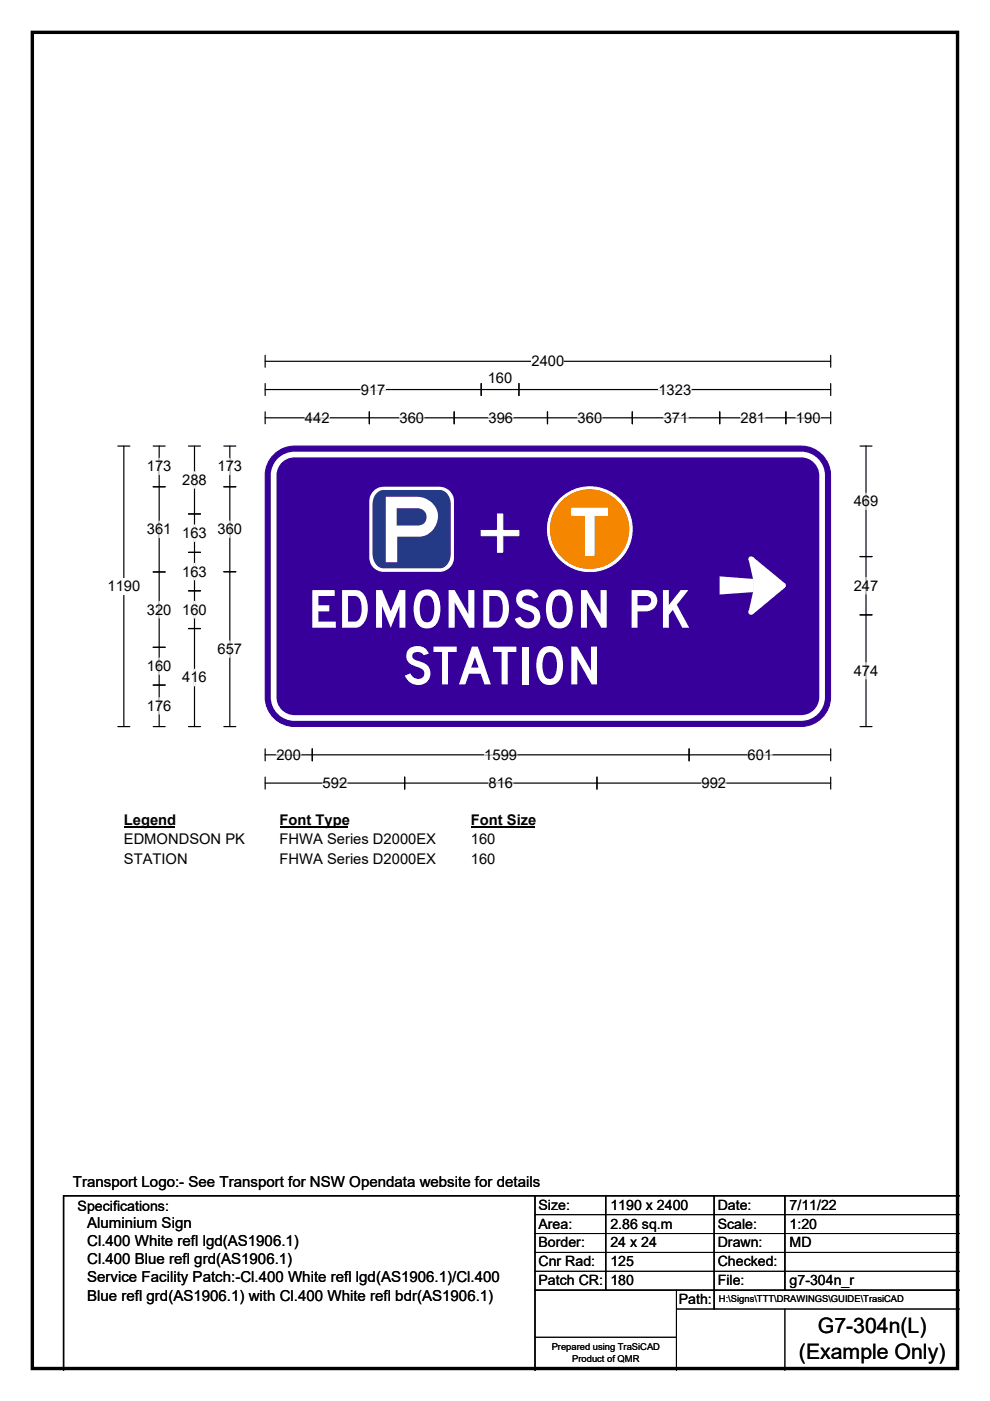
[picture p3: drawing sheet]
<svg xmlns="http://www.w3.org/2000/svg" width="210mm" height="297mm" viewBox="0 0 210 297" stroke-linecap="round" stroke-linejoin="round" font-family="sans-serif">
<path d="M6.9 6.9h196.2v283.3h-196.2z" fill="none" stroke="#000" stroke-width=".72"/>
<path d="M56.2 76.6h120M56.2 75.3v2.6M176.2 75.3v2.6" fill="none" stroke="#000" stroke-width=".25"/>
<path d="M112.7 74.9h7v3.5h-7z" fill="#fff"/>
<g fill="none" stroke="#000" stroke-width=".25">
<path d="M25 94.6h2.5M26.3 94.6v59.5M56.2 82.6h120M56.2 81.3v2.6M56.2 87.3v2.6M56.2 88.6h120M78.3 87.3v2.6M96.3 87.3v2.6M102.1 81.3v2.6M110.1 81.3v2.6M116.1 87.3v2.6M134.1 87.3v2.6"/>
<path d="M152.7 87.3v2.6M166.7 87.3v2.6M176.2 81.3v2.6M176.2 87.3v2.6M25 154.1h2.5M56.2 158.8v2.5M66.2 158.8v2.5M146.2 158.8v2.5M176.2 158.8v2.5M56.2 164.8v2.5M56.2 160h120M56.2 166h120"/>
<path d="M85.8 164.8v2.5M126.6 164.8v2.5M176.2 164.8v2.5"/>
</g>
<g fill="none" stroke="#fff" stroke-width=".25">
<path d="M64.7 88.6h5.2M76.5 82.6h5.2M84.7 88.6h5.2M103.6 88.6h5.2M122.5 88.6h5.2M139.7 82.6h6.9M140.8 88.6h5.2M157.1 88.6h5.2M168.8 88.6h5.2M58.6 160h5.2M68.4 166h5.2M102.7 160h7"/>
<path d="M103.6 166h5.2M148.8 166h5.2M158.6 160h5.2"/>
</g>
<path d="M22.8 122.6h6.9v3.5h-6.9z" fill="#fff"/>
<g fill="none" stroke="#000" stroke-width=".25">
<path d="M32.5 94.6h2.5M33.8 94.6v59.5M40 94.6h2.5M41.3 94.6v59.5M47.5 94.6h2.5M48.7 94.6v59.5M182.4 94.6h2.6M183.7 94.6v59.5M32.5 103.2h2.5M40 109h2.5M40 117.1h2.5M47.5 103.2h2.5"/>
<path d="M182.4 118h2.6M32.5 121.3h2.5M32.5 137.2h2.5M40 125.3h2.5M40 133.3h2.5M47.5 121.2h2.5M182.4 130.4h2.6M32.5 145.2h2.5M32.5 154.1h2.5M40 154.1h2.5M47.5 154.1h2.5M182.4 154.1h2.6"/>
</g>
<g fill="none" stroke="#fff" stroke-width=".25">
<path d="M33.8 97.2v3.4M48.7 97.2v3.4M33.8 110.5v3.5M41.3 100v3.5M41.3 111.3v3.5M41.3 119.4v3.5M48.7 110.5v3.5M183.7 104.5v3.5M33.8 127.5v3.5M33.8 139.5v3.5M41.3 127.5v3.5M48.7 135.9v3.5"/>
<path d="M183.7 122.4v3.5M33.8 147.9v3.5M41.3 141.9v3.5M183.7 140.5v3.5"/>
</g>
<path d="M26.3 172h10.7v3.5h-10.7z" fill="#fff"/>
<path d="M26.3 175.3h10.7" fill="none" stroke="#000" stroke-width=".32"/>
<path d="M59.3 172h14.4v3.5h-14.4z" fill="#fff"/>
<path d="M59.3 175.3h14.4" fill="none" stroke="#000" stroke-width=".32"/>
<path d="M99.9 172h13.4v3.5h-13.4z" fill="#fff"/>
<path d="M99.9 175.3h13.4" fill="none" stroke="#000" stroke-width=".32"/>
<g fill="#fff">
<path d="M26.3 176.2h25.5v3.5h-25.5z"/>
<path d="M59.3 176.2h33.1v3.5h-33.1z"/>
<path d="M99.9 176.2h5.2v3.5h-5.2z"/>
<path d="M26.3 180.4h13.5v3.5h-13.5z"/>
<path d="M59.3 180.4h33.1v3.5h-33.1z"/>
<path d="M99.9 180.4h5.2v3.5h-5.2z"/>
</g>
<path d="M58.1 96.4a6.2 6.2 0 0 1 4.4-1.8h107.4a6.2 6.2 0 0 1 6.3 6.2v47a6.3 6.3 0 0 1-6.3 6.2h-107.4a6.3 6.3 0 0 1-6.3-6.2v-47a6.2 6.2 0 0 1 1.9-4.4z" fill-rule="evenodd" fill="#37009b" stroke="#37009b" stroke-width=".21"/>
<path d="M59.6 97.4a4.4 4.4 0 0 1 2.9-1h107.4a4.4 4.4 0 0 1 4.5 4.4v47a4.4 4.4 0 0 1-4.5 4.4h-107.4a4.4 4.4 0 0 1-4.5-4.4v-47a4.4 4.4 0 0 1 1.6-3.4z" fill="none" stroke="#fff" stroke-width="1.2"/>
<g fill="#fff">
<path d="M152.6 122.2l7.1 .5v2.8l-7.1 .5z"/>
<path d="M158.8 118.6l.9-.5 6.8 5.6v.9l-6.8 5.6-.9-.6 .9-4.1v-2.8z" fill-rule="evenodd"/>
<path d="M79 104.3a3.1 3.1 0 0 1 2.4-1.1h11.8a3.1 3.1 0 0 1 3.1 3v12a3 3 0 0 1-3.1 3h-11.8a3 3 0 0 1-3.1-3v-12l.1-.7z" fill-rule="evenodd"/>
<circle cx="159.3" cy="129.8" r=".57"/>
<circle cx="166.1" cy="124.1" r=".57"/>
<circle cx="159.3" cy="118.5" r=".57"/>
</g>
<path d="M79.9 104.6l.9-.6 .5-.1h12a2.71 2.71 0 0 1 2.3 3v10.5a2.88 2.88 0 0 1-2.3 3.1h-12a2.75 2.75 0 0 1-2.3-3.1v-10.5a3.5 3.5 0 0 1 .9-2.3z" fill-rule="evenodd" fill="#253a86"/>
<g fill="#fff" stroke="#fff" stroke-width=".21">
<path d="M102.1 112.5h7.9v1.1h-7.9z" fill-rule="evenodd"/>
<path d="M105.5 109h1.1v8.1h-1.1z" fill-rule="evenodd"/>
<circle cx="125.1" cy="112.2" r="9"/>
</g>
<circle cx="125.1" cy="112.2" r="8.4" fill="#f58600"/>
<path d="M121.2 107.6h7.7l.1 .2-.1 1.6h-2.8v8.4l-.2 .1h-1.7l-.2-.1v-8.4h-2.8z" fill-rule="evenodd" fill="#fff"/>
<path d="M113.5 253.5v37M128.5 253.5v20M151.5 253.5v24M166.5 253.5v20M203.5 253.5h-190v37M113.5 273.5h90" fill="none" stroke="#000" stroke-width=".3"/>
<path d="M113.5 257.5h90M113.5 261.5h90M113.5 265.5h90M113.5 269.5h90M143.5 273.5v17M143.5 277.5h60M166.5 277.5v13M113.5 283.5h30" fill="none" stroke="#000" stroke-width=".21"/>
<text font-size="13.9" fill="#fff" x="81.8" y="119.2">P</text>
<g font-size="11.1" fill="#fff">
<text x="65.3" y="133.1">EDMONDSON PK</text>
<text x="85.4" y="145.1">STATION</text>
</g>
<g font-size="4.5">
<text x="173.5" y="282.7">G7-304n(L)</text>
<text x="169.5" y="288.1">(Example Only)</text>
</g>
<g font-size="3.2">
<text x="15.5" y="251.6">Transport Logo:- See Transport for NSW Opendata website for details</text>
<text x="18.5" y="260.4">Aluminium Sign</text>
<text x="18.5" y="264.2">Cl.400 White refl lgd(AS1906.1)</text>
<text x="18.5" y="268.1">Cl.400 Blue refl grd(AS1906.1)</text>
<text x="18.5" y="271.9">Service Facility Patch:-Cl.400 White refl lgd(AS1906.1)/Cl.400</text>
<text x="18.5" y="275.7">Blue refl grd(AS1906.1) with Cl.400 White refl bdr(AS1906.1)</text>
</g>
<g font-size="3.1">
<text x="112.7" y="77.7">2400</text>
<text x="76.5" y="83.7">917</text>
<text x="103.5" y="81.2">160</text>
<text x="139.7" y="83.7">1323</text>
<text x="64.7" y="89.6">442</text>
<text x="84.7" y="89.6">360</text>
<text x="103.6" y="89.6">396</text>
<text x="122.5" y="89.6">360</text>
<text x="140.8" y="89.6">371</text>
<text x="157.1" y="89.6">281</text>
<text x="168.8" y="89.6">190</text>
<text x="31.2" y="99.9">173</text>
<text x="46.1" y="99.9">173</text>
<text x="38.7" y="102.8">288</text>
<text x="181.1" y="107.3">469</text>
<text x="31.2" y="113.3">361</text>
<text x="46.1" y="113.3">360</text>
<text x="38.7" y="114.1">163</text>
<text x="22.8" y="125.4">1190</text>
<text x="38.7" y="122.2">163</text>
<text x="181.1" y="125.2">247</text>
<text x="31.2" y="130.3">320</text>
<text x="38.7" y="130.3">160</text>
<text x="31.2" y="142.3">160</text>
<text x="46.1" y="138.7">657</text>
<text x="181.1" y="143.3">474</text>
<text x="38.7" y="144.7">416</text>
<text x="31.2" y="150.7">176</text>
<text x="58.6" y="161.1">200</text>
<text x="102.7" y="161.1">1599</text>
<text x="158.6" y="161.1">601</text>
<text x="68.4" y="167.1">592</text>
<text x="103.6" y="167.1">816</text>
<text x="148.8" y="167.1">992</text>
<text x="26.3" y="174.8">Legend</text>
<text x="26.3" y="179">EDMONDSON PK</text>
<text x="59.3" y="174.8">Font Type</text>
<text x="59.3" y="179">FHWA Series D2000EX</text>
<text x="99.9" y="174.8">Font Size</text>
<text x="99.9" y="179">160</text>
<text x="26.3" y="183.2">STATION</text>
<text x="59.3" y="183.2">FHWA Series D2000EX</text>
<text x="99.9" y="183.2">160</text>
</g>
<g font-size="3">
<text x="16.5" y="256.7">Specifications:</text>
<text x="114.2" y="256.5">Size:</text>
<text x="129.5" y="256.5">1190 x 2400</text>
<text x="152.2" y="256.5">Date:</text>
<text x="167.5" y="256.5">7/11/22</text>
<text x="114.2" y="260.5">Area:</text>
<text x="129.5" y="260.5">2.86 sq.m</text>
<text x="152.2" y="260.5">Scale:</text>
<text x="167.5" y="260.5">1:20</text>
<text x="114.2" y="264.5">Border:</text>
<text x="114.2" y="268.5">Cnr Rad:</text>
<text x="129.5" y="264.5">24 x 24</text>
<text x="129.5" y="268.5">125</text>
<text x="152.2" y="264.5">Drawn:</text>
<text x="152.2" y="268.5">Checked:</text>
<text x="167.5" y="264.5">MD</text>
<text x="114.2" y="272.5">Patch CR:</text>
<text x="129.5" y="272.5">180</text>
<text x="152.2" y="272.5">File:</text>
<text x="167.5" y="272.5">g7-304n_r</text>
<text x="144" y="276.5">Path:</text>
</g>
<g font-size="2">
<text x="152.5" y="276.1">H:\Signs\TTT\DRAWINGS\GUIDE\TrasiCAD</text>
<text x="117" y="286.3">Prepared using TraSiCAD</text>
<text x="121.4" y="288.7">Product of QMR</text>
</g>
</svg>
